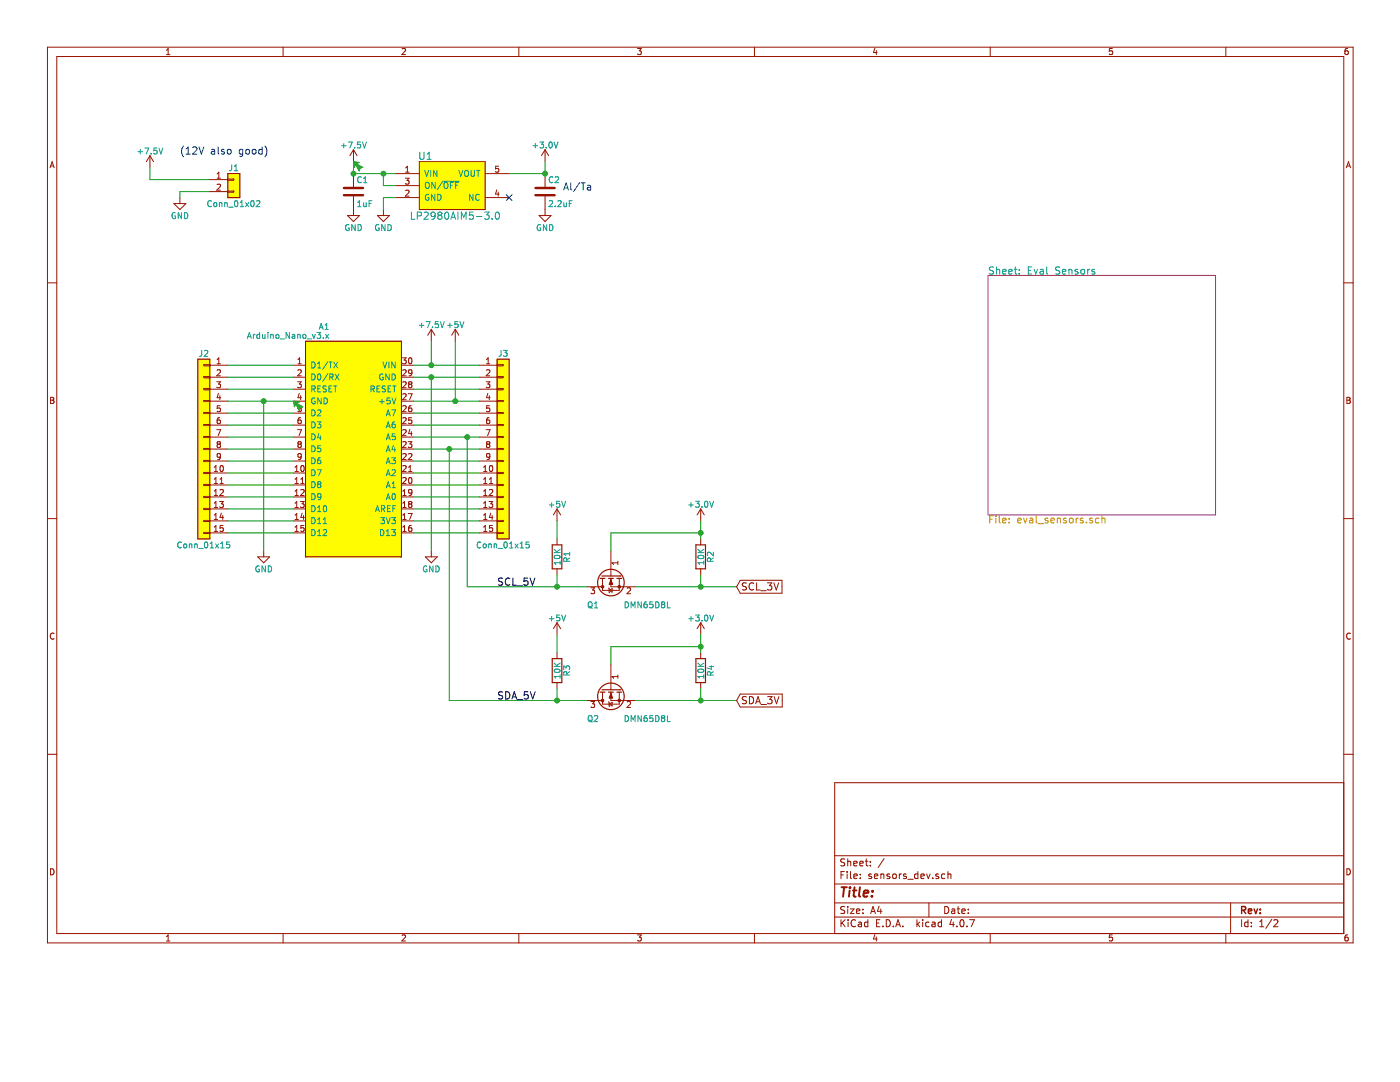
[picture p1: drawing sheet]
EESchema Schematic File Version 2
LIBS:power
LIBS:device
LIBS:transistors
LIBS:conn
LIBS:linear
LIBS:regul
LIBS:74xx
LIBS:cmos4000
LIBS:adc-dac
LIBS:memory
LIBS:xilinx
LIBS:microcontrollers
LIBS:dsp
LIBS:microchip
LIBS:analog_switches
LIBS:motorola
LIBS:texas
LIBS:intel
LIBS:audio
LIBS:interface
LIBS:digital-audio
LIBS:philips
LIBS:display
LIBS:cypress
LIBS:siliconi
LIBS:opto
LIBS:atmel
LIBS:contrib
LIBS:valves
LIBS:flight_instr
LIBS:modules
LIBS:bosch
LIBS:sensors_dev-cache
EELAYER 25 0
EELAYER END
$Descr A4 11693 8268
encoding utf-8
Sheet 1 2
Title ""
Date ""
Rev ""
Comp ""
Comment1 ""
Comment2 ""
Comment3 ""
Comment4 ""
$EndDescr
$Sheet
S 8250 2300 1900 2000
U 5AAC5FD1
F0 "Eval Sensors" 60
F1 "eval_sensors.sch" 60
$EndSheet
$Comp
L +7.5V #PWR01
U 1 1
P 1250 1400
F 0 "#PWR01" H 1250 1250 50  0001 C CNN
F 1 "+7.5V" H 1250 1540 50  0000 C CNN
F 2 "" H 1250 1400 50  0001 C CNN
F 3 "" H 1250 1400 50  0001 C CNN
	1    1250 1400
	1    0    0    -1  
$EndComp
$Comp
L GND #PWR02
U 1 1
P 1500 1650
F 0 "#PWR02" H 1500 1400 50  0001 C CNN
F 1 "GND" H 1500 1500 50  0000 C CNN
F 2 "" H 1500 1650 50  0001 C CNN
F 3 "" H 1500 1650 50  0001 C CNN
	1    1500 1650
	1    0    0    -1  
$EndComp
$Comp
L LP2980AIM5-3.0 U1
U 1 1
P 3800 1500
F 0 "U1" H 3550 1700 60  0000 C CNN
F 1 "LP2980AIM5-3.0" H 3800 1200 60  0000 C CNN
F 2 "" H 3750 1500 60  0001 C CNN
F 3 "" H 3750 1500 60  0001 C CNN
	1    3800 1500
	1    0    0    -1  
$EndComp
$Comp
L GND #PWR03
U 1 1
P 3200 1750
F 0 "#PWR03" H 3200 1500 50  0001 C CNN
F 1 "GND" H 3200 1600 50  0000 C CNN
F 2 "" H 3200 1750 50  0001 C CNN
F 3 "" H 3200 1750 50  0001 C CNN
	1    3200 1750
	1    0    0    -1  
$EndComp
$Comp
L C C1
U 1 1
P 2950 1600
F 0 "C1" H 2975 1700 50  0000 L CNN
F 1 "1uF" H 2975 1500 50  0000 L CNN
F 2 "" H 2988 1450 50  0001 C CNN
F 3 "" H 2950 1600 50  0001 C CNN
	1    2950 1600
	1    0    0    -1  
$EndComp
$Comp
L GND #PWR04
U 1 1
P 2950 1750
F 0 "#PWR04" H 2950 1500 50  0001 C CNN
F 1 "GND" H 2950 1600 50  0000 C CNN
F 2 "" H 2950 1750 50  0001 C CNN
F 3 "" H 2950 1750 50  0001 C CNN
	1    2950 1750
	1    0    0    -1  
$EndComp
$Comp
L +3.0V #PWR05
U 1 1
P 4550 1350
F 0 "#PWR05" H 4550 1200 50  0001 C CNN
F 1 "+3.0V" H 4550 1490 50  0000 C CNN
F 2 "" H 4550 1350 50  0001 C CNN
F 3 "" H 4550 1350 50  0001 C CNN
	1    4550 1350
	1    0    0    -1  
$EndComp
NoConn ~ 4250 1650
$Comp
L C C2
U 1 1
P 4550 1600
F 0 "C2" H 4575 1700 50  0000 L CNN
F 1 "2.2uF" H 4575 1500 50  0000 L CNN
F 2 "" H 4588 1450 50  0001 C CNN
F 3 "" H 4550 1600 50  0001 C CNN
	1    4550 1600
	1    0    0    -1  
$EndComp
$Comp
L GND #PWR06
U 1 1
P 4550 1750
F 0 "#PWR06" H 4550 1500 50  0001 C CNN
F 1 "GND" H 4550 1600 50  0000 C CNN
F 2 "" H 4550 1750 50  0001 C CNN
F 3 "" H 4550 1750 50  0001 C CNN
	1    4550 1750
	1    0    0    -1  
$EndComp
Text Notes 4700 1600 0    60   ~ 0
Al/Ta
$Comp
L +7.5V #PWR07
U 1 1
P 2950 1350
F 0 "#PWR07" H 2950 1200 50  0001 C CNN
F 1 "+7.5V" H 2950 1490 50  0000 C CNN
F 2 "" H 2950 1350 50  0001 C CNN
F 3 "" H 2950 1350 50  0001 C CNN
	1    2950 1350
	1    0    0    -1  
$EndComp
$Comp
L Arduino_Nano_v3.x A1
U 1 1
P 2950 3750
F 0 "A1" H 2750 4775 50  0000 R CNN
F 1 "Arduino_Nano_v3.x" H 2750 4700 50  0000 R CNN
F 2 "Flight_Instr:Arduino_Nano" H 3100 2800 50  0001 L CNN
F 3 "" H 2950 2750 50  0001 C CNN
	1    2950 3750
	1    0    0    -1  
$EndComp
$Comp
L Conn_01x15 J2
U 1 1
P 1700 3750
F 0 "J2" H 1700 4550 50  0000 C CNN
F 1 "Conn_01x15" H 1700 2950 50  0000 C CNN
F 2 "" H 1700 3750 50  0001 C CNN
F 3 "" H 1700 3750 50  0001 C CNN
	1    1700 3750
	-1   0    0    -1  
$EndComp
$Comp
L Conn_01x15 J3
U 1 1
P 4200 3750
F 0 "J3" H 4200 4550 50  0000 C CNN
F 1 "Conn_01x15" H 4200 2950 50  0000 C CNN
F 2 "" H 4200 3750 50  0001 C CNN
F 3 "" H 4200 3750 50  0001 C CNN
	1    4200 3750
	1    0    0    -1  
$EndComp
$Comp
L GND #PWR08
U 1 1
P 2200 4600
F 0 "#PWR08" H 2200 4350 50  0001 C CNN
F 1 "GND" H 2200 4450 50  0000 C CNN
F 2 "" H 2200 4600 50  0001 C CNN
F 3 "" H 2200 4600 50  0001 C CNN
	1    2200 4600
	1    0    0    -1  
$EndComp
$Comp
L +7.5V #PWR09
U 1 1
P 3600 2850
F 0 "#PWR09" H 3600 2700 50  0001 C CNN
F 1 "+7.5V" H 3600 2990 50  0000 C CNN
F 2 "" H 3600 2850 50  0001 C CNN
F 3 "" H 3600 2850 50  0001 C CNN
	1    3600 2850
	1    0    0    -1  
$EndComp
$Comp
L GND #PWR010
U 1 1
P 3600 4600
F 0 "#PWR010" H 3600 4350 50  0001 C CNN
F 1 "GND" H 3600 4450 50  0000 C CNN
F 2 "" H 3600 4600 50  0001 C CNN
F 3 "" H 3600 4600 50  0001 C CNN
	1    3600 4600
	1    0    0    -1  
$EndComp
$Comp
L +5V #PWR011
U 1 1
P 3800 2850
F 0 "#PWR011" H 3800 2700 50  0001 C CNN
F 1 "+5V" H 3800 2990 50  0000 C CNN
F 2 "" H 3800 2850 50  0001 C CNN
F 3 "" H 3800 2850 50  0001 C CNN
	1    3800 2850
	1    0    0    -1  
$EndComp
Wire Wire Line
	1500 1650 1500 1600
Wire Wire Line
	1500 1600 1750 1600
Wire Wire Line
	1250 1400 1250 1500
Wire Wire Line
	1250 1500 1750 1500
Wire Wire Line
	3200 1750 3200 1650
Wire Wire Line
	3200 1650 3300 1650
Wire Wire Line
	2950 1350 2950 1450
Wire Wire Line
	2950 1450 3300 1450
Connection ~ 2950 1450
Wire Wire Line
	3300 1550 3200 1550
Wire Wire Line
	3200 1550 3200 1450
Connection ~ 3200 1450
Wire Wire Line
	4550 1350 4550 1450
Wire Wire Line
	4550 1450 4250 1450
Connection ~ 4550 1450
Wire Wire Line
	1900 3050 2450 3050
Wire Wire Line
	1900 3150 2450 3150
Wire Wire Line
	1900 3250 2450 3250
Wire Wire Line
	1900 3350 2450 3350
Wire Wire Line
	1900 3450 2450 3450
Wire Wire Line
	1900 3550 2450 3550
Wire Wire Line
	1900 3650 2450 3650
Wire Wire Line
	1900 3750 2450 3750
Wire Wire Line
	1900 3850 2450 3850
Wire Wire Line
	1900 3950 2450 3950
Wire Wire Line
	1900 4050 2450 4050
Wire Wire Line
	1900 4150 2450 4150
Wire Wire Line
	1900 4250 2450 4250
Wire Wire Line
	1900 4350 2450 4350
Wire Wire Line
	1900 4450 2450 4450
Wire Wire Line
	3450 3050 4000 3050
Wire Wire Line
	3450 3150 4000 3150
Wire Wire Line
	3450 3250 4000 3250
Wire Wire Line
	3450 3350 4000 3350
Wire Wire Line
	3450 3450 4000 3450
Wire Wire Line
	3450 3550 4000 3550
Wire Wire Line
	3450 3650 4000 3650
Wire Wire Line
	3450 3750 4000 3750
Wire Wire Line
	3450 3850 4000 3850
Wire Wire Line
	3450 3950 4000 3950
Wire Wire Line
	3450 4050 4000 4050
Wire Wire Line
	3450 4150 4000 4150
Wire Wire Line
	3450 4250 4000 4250
Wire Wire Line
	3450 4350 4000 4350
Wire Wire Line
	3450 4450 4000 4450
Wire Wire Line
	2200 4600 2200 3350
Connection ~ 2200 3350
Wire Wire Line
	3600 2850 3600 3050
Connection ~ 3600 3050
Wire Wire Line
	3600 4600 3600 3150
Connection ~ 3600 3150
Wire Wire Line
	3750 3750 3750 5850
Connection ~ 3750 3750
Wire Wire Line
	3900 4900 3900 3650
Connection ~ 3900 3650
Wire Wire Line
	3800 2850 3800 3350
Connection ~ 3800 3350
$Comp
L Conn_01x02 J1
U 1 1
P 1950 1500
F 0 "J1" H 1950 1600 50  0000 C CNN
F 1 "Conn_01x02" H 1950 1300 50  0000 C CNN
F 2 "" H 1950 1500 50  0001 C CNN
F 3 "" H 1950 1500 50  0001 C CNN
	1    1950 1500
	1    0    0    -1  
$EndComp
Wire Wire Line
	3900 4900 4900 4900
$Comp
L R R1
U 1 1
P 4650 4650
F 0 "R1" V 4730 4650 50  0000 C CNN
F 1 "10K" V 4650 4650 50  0000 C CNN
F 2 "" V 4580 4650 50  0001 C CNN
F 3 "" H 4650 4650 50  0001 C CNN
	1    4650 4650
	1    0    0    -1  
$EndComp
Wire Wire Line
	4650 4800 4650 4900
Connection ~ 4650 4900
$Comp
L +5V #PWR012
U 1 1
P 4650 4350
F 0 "#PWR012" H 4650 4200 50  0001 C CNN
F 1 "+5V" H 4650 4490 50  0000 C CNN
F 2 "" H 4650 4350 50  0001 C CNN
F 3 "" H 4650 4350 50  0001 C CNN
	1    4650 4350
	1    0    0    -1  
$EndComp
$Comp
L R R2
U 1 1
P 5850 4650
F 0 "R2" V 5930 4650 50  0000 C CNN
F 1 "10K" V 5850 4650 50  0000 C CNN
F 2 "" V 5780 4650 50  0001 C CNN
F 3 "" H 5850 4650 50  0001 C CNN
	1    5850 4650
	1    0    0    -1  
$EndComp
Wire Wire Line
	5300 4900 6150 4900
Wire Wire Line
	5850 4900 5850 4800
Connection ~ 5850 4900
$Comp
L +3.0V #PWR013
U 1 1
P 5850 4350
F 0 "#PWR013" H 5850 4200 50  0001 C CNN
F 1 "+3.0V" H 5850 4490 50  0000 C CNN
F 2 "" H 5850 4350 50  0001 C CNN
F 3 "" H 5850 4350 50  0001 C CNN
	1    5850 4350
	1    0    0    -1  
$EndComp
Wire Wire Line
	5850 4350 5850 4500
Wire Wire Line
	5100 4600 5100 4450
Wire Wire Line
	5100 4450 5850 4450
Connection ~ 5850 4450
Wire Wire Line
	4650 4350 4650 4500
Wire Wire Line
	3750 5850 4900 5850
$Comp
L R R3
U 1 1
P 4650 5600
F 0 "R3" V 4730 5600 50  0000 C CNN
F 1 "10K" V 4650 5600 50  0000 C CNN
F 2 "" V 4580 5600 50  0001 C CNN
F 3 "" H 4650 5600 50  0001 C CNN
	1    4650 5600
	1    0    0    -1  
$EndComp
Wire Wire Line
	4650 5750 4650 5850
Connection ~ 4650 5850
$Comp
L +5V #PWR014
U 1 1
P 4650 5300
F 0 "#PWR014" H 4650 5150 50  0001 C CNN
F 1 "+5V" H 4650 5440 50  0000 C CNN
F 2 "" H 4650 5300 50  0001 C CNN
F 3 "" H 4650 5300 50  0001 C CNN
	1    4650 5300
	1    0    0    -1  
$EndComp
$Comp
L R R4
U 1 1
P 5850 5600
F 0 "R4" V 5930 5600 50  0000 C CNN
F 1 "10K" V 5850 5600 50  0000 C CNN
F 2 "" V 5780 5600 50  0001 C CNN
F 3 "" H 5850 5600 50  0001 C CNN
	1    5850 5600
	1    0    0    -1  
$EndComp
Wire Wire Line
	5300 5850 6150 5850
Wire Wire Line
	5850 5850 5850 5750
Connection ~ 5850 5850
$Comp
L +3.0V #PWR015
U 1 1
P 5850 5300
F 0 "#PWR015" H 5850 5150 50  0001 C CNN
F 1 "+3.0V" H 5850 5440 50  0000 C CNN
F 2 "" H 5850 5300 50  0001 C CNN
F 3 "" H 5850 5300 50  0001 C CNN
	1    5850 5300
	1    0    0    -1  
$EndComp
Wire Wire Line
	5850 5300 5850 5450
Wire Wire Line
	5100 5550 5100 5400
Wire Wire Line
	5100 5400 5850 5400
Connection ~ 5850 5400
Wire Wire Line
	4650 5300 4650 5450
Text Label 4150 5850 0    60   ~ 0
SDA_5V
Text Label 4150 4900 0    60   ~ 0
SCL_5V
Text GLabel 6150 4900 2    60   Input ~ 0
SCL_3V
Text GLabel 6150 5850 2    60   Input ~ 0
SDA_3V
$Comp
L Q_NMOS_GSD Q2
U 1 1
P 5100 5750
F 0 "Q2" V 5350 5850 50  0000 L CNN
F 1 "DMN65D8L" V 5350 5250 50  0000 L CNN
F 2 "" H 5300 5850 50  0001 C CNN
F 3 "" H 5100 5750 50  0001 C CNN
	1    5100 5750
	0    -1   1    0   
$EndComp
$Comp
L Q_NMOS_GSD Q1
U 1 1
P 5100 4800
F 0 "Q1" V 5350 4900 50  0000 L CNN
F 1 "DMN65D8L" V 5350 4300 50  0000 L CNN
F 2 "" H 5300 4900 50  0001 C CNN
F 3 "" H 5100 4800 50  0001 C CNN
	1    5100 4800
	0    -1   1    0   
$EndComp
Text Notes 1500 1300 0    60   ~ 0
(12V also good)
$EndSCHEMATC
